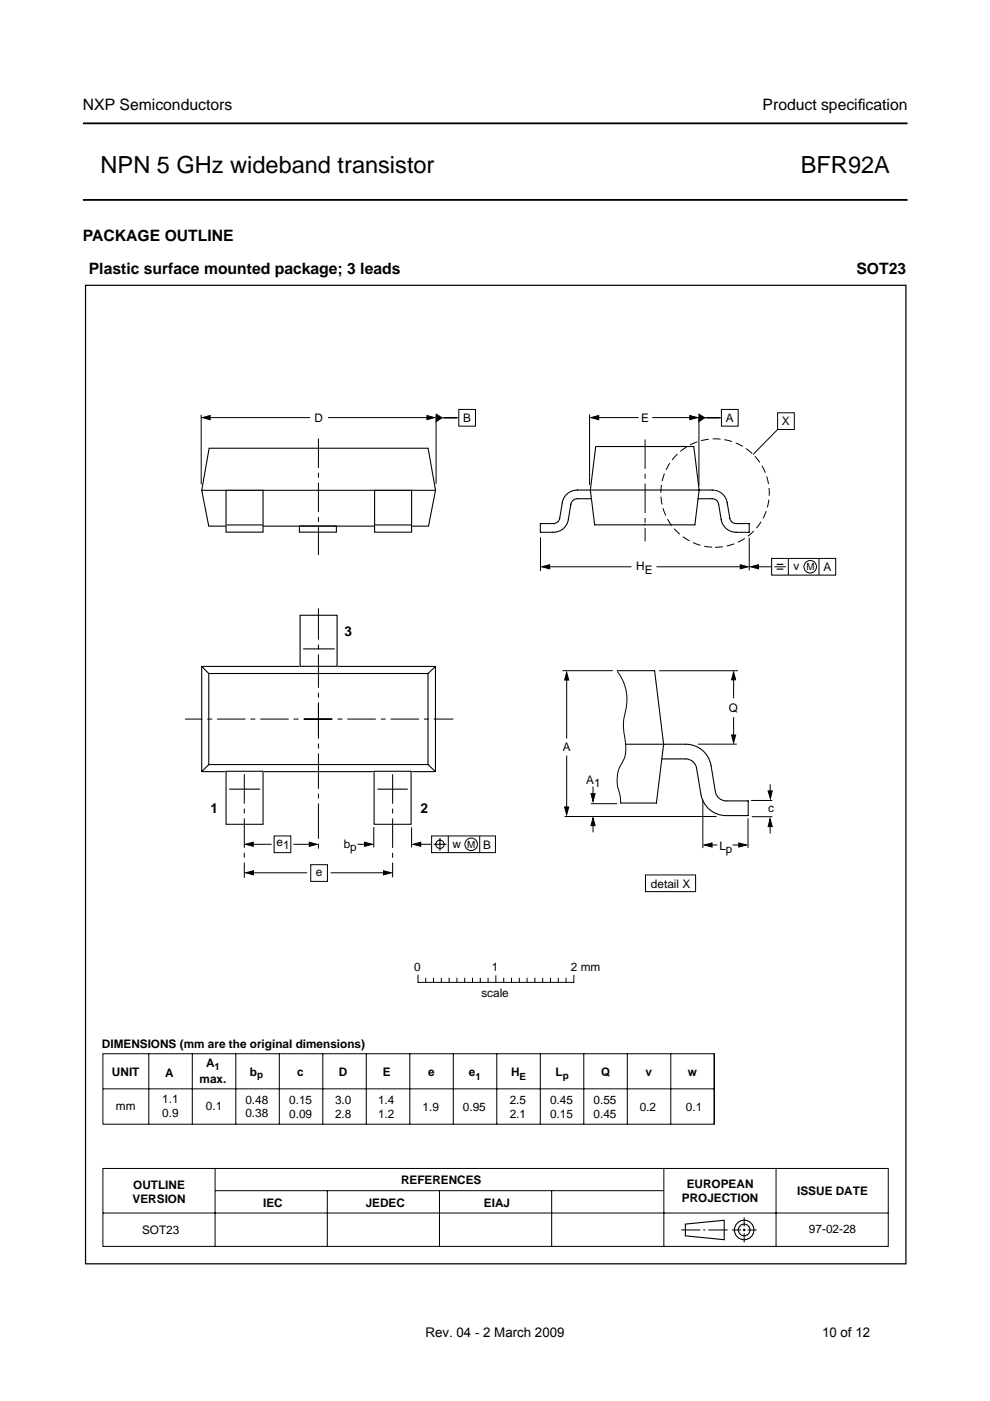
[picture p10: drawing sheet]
<svg xmlns="http://www.w3.org/2000/svg" width="210mm" height="297mm" viewBox="0 0 210 297" stroke-linecap="round" stroke-linejoin="round" font-family="sans-serif">
<path d="M17.6 26.2h174.8M17.6 42.4h174.8" fill="none" stroke="#000" stroke-width=".38"/>
<g fill="none" stroke="#000" stroke-width=".21">
<path d="M42.7 87.9v14.8M43.9 88.5h21.9M69.5 88.5h21.8M92.5 88v14.6M93.1 88.6h4.1M97.3 86.8h3.5v3.5h-3.5zM125 87.8v15M126 88.5h9.4M138.3 88.5h8.8M148.2 88.4v14.6M148.8 88.6h4.1M153 86.8h3.5v3.5h-3.5z"/>
<path d="M164.9 87.5h3.5v3.6h-3.5zM164.9 91.1l-5.2 5.3M114.6 113.9v7.2M158.9 114v6.9M163.6 118.4h13.6v3.5h-13.6zM167.1 118.4v3.5M173.6 118.4v3.5M115.7 120.2h18.2M139.2 120.2h18.3M160.1 120.2h3.5M164.2 120.2h2.4M120.1 143.6v13"/>
<path d="M130.9 142.3a10.2 10.2 0 0 1 1.4 9.9 12.8 12.8 0 0 0 .3 5.3 6.4 6.4 0 0 1-1.2 5.1 8.1 8.1 0 0 0 .1 6.1l.1 1.7M139.7 142.2h16.8M148 157.8h8.2M155.5 143.3v4.7M155.5 152.1v4.6M53 179h4.6M58.1 177.2h3.6v3.6h-3.6zM62.2 179h4.2M75.8 179h2.3M79.2 175.4v4.3M87.3 175.4v4.3M88.5 179h3"/>
<path d="M91.5 177.2h13.5v3.6h-13.5zM91.9 179h2.8M93.3 177.7v2.7M95.1 177.2v3.6M101.7 177.2v3.6M119.7 173.1h32.2M120.1 160.2v11.5M125.7 166.8v2.6M125.7 174.4v2.1M149 169.6v10.2M150.3 179.2h1.8M155.3 179.2h1.8"/>
<path d="M158.6 173.5v6.3M159.2 169.7h4.6M159.4 173.2h4.4M163.3 174.6v2.1M163.3 166.3v2.5M53 185h12.1M65.9 183.3h3.5v3.6h-3.5zM70.1 185h12M136.9 185.5h10.6v3.5h-10.6zM88.6 206.8v1.5h33.1v-1.5M90.3 207.4v.8M91.9 207.4v.8"/>
<path d="M93.6 207.4v.8M95.2 207.4v.8M96.9 207.4v.8M98.5 207.4v.8M100.2 207.4v.8M101.8 207.4v.8M103.5 207.4v.8M105.1 206.9v1.4M106.8 207.4v.8M108.5 207.4v.8M110.1 207.4v.8M111.8 207.4v.8"/>
<path d="M113.4 207.4v.8M115.1 207.4v.8M116.7 207.4v.8M118.4 207.4v.8M120 207.4v.8M21.8 223.4h129.6v15h-129.6zM21.8 230.9h129.6M31.6 223.4v14.9M40.8 223.4v14.9M50 223.4v14.9M59.2 223.4v14.9M68.4 223.4v14.9"/>
<path d="M77.7 223.4v14.9M86.9 223.4v14.9M96.1 223.4v14.9M105.3 223.4v14.9M114.6 223.4v14.9M123.8 223.4v14.9M133 223.4v14.9M142.2 223.4v14.9M151.4 223.4v14.9M21.8 247.7h166.5v16.6h-166.5zM21.8 257.2h166.5M45.6 247.8v16.5"/>
<path d="M45.6 252.4h95.1M69.4 252.4v11.9M93.2 252.4v11.9M117 252.4v11.9M140.8 247.8v16.5M157.8 258.1v1.9M164.5 247.8v16.5M144.4 260.8h4.1M149.1 260.8h.4M150.2 260.8h4.1M155.2 260.8h1.9M157.5 260.8h.6"/>
<path d="M157.8 260.5v.5M157.8 261.5v1.9M158.5 260.8h1.9"/>
<circle cx="171.8" cy="120.2" r="1.33"/>
<circle cx="93.3" cy="179" r=".89"/>
<circle cx="99.9" cy="179" r="1.33"/>
</g>
<g fill="none" stroke="#000" stroke-width=".24">
<path d="M145.3 259.5l8.2-.8v4.1l-8.2-.8z"/>
<circle cx="157.8" cy="260.8" r="2.06"/>
<circle cx="157.8" cy="260.8" r="1.24"/>
</g>
<g fill="#000" stroke="#000" stroke-width=".21">
<path d="M42.9 88.5l1.7-.4v.9zM90.5 88.1l1.7 .4-1.7 .5zM92.5 87.8l1.2 .8-1.2 .8zM125.3 88.5l1.6-.4v.9zM146.3 88.1l1.6 .4-1.6 .5zM148.2 87.8l1.2 .8-1.2 .8zM156.9 119.7l1.7 .5-1.7 .4zM114.9 120.2l1.6-.5v.9zM159.2 120.2l1.6-.5v.9zM120.1 142.5l.5 1.7h-.9zM155.5 142.5l.5 1.6h-.9zM155.1 155.8h.9l-.5 1.7z"/>
<path d="M52 179l1.7-.4v.8zM65.6 178.6l1.6 .4-1.6 .4zM77.3 178.6l1.7 .4-1.7 .4zM87.6 179l1.6-.4v.8zM119.7 171.1h.9l-.5 1.6zM125.7 173.4l.5 1.7h-.9zM125.3 168.3h.9l-.5 1.6zM149.3 179.2l1.7-.5v.9zM156.6 178.7l1.7 .5-1.7 .4zM163.3 173.6l.4 1.6-.8 .1zM162.8 167.7h.9l-.4 1.6zM52.1 185l1.6-.4v.9z"/>
<path d="M81.3 184.6l1.7 .4-1.7 .5z"/>
</g>
<path d="M64.5 152.5h31.6M70.4 152.5h-31.2" fill="none" stroke="#000" stroke-width=".21" stroke-dasharray="6 1 1 1" stroke-linecap="butt"/>
<path d="M67.5 156v-27" fill="none" stroke="#000" stroke-width=".21" stroke-dasharray="7.1 1 1 1" stroke-linecap="butt"/>
<path d="M67.5 149.1v30.9" fill="none" stroke="#000" stroke-width=".21" stroke-dasharray="7.5 1 1 1" stroke-linecap="butt"/>
<path d="M164.7 119.7h1.4M164.7 120.7h1.4" fill="none" stroke="#000" stroke-width=".25"/>
<path d="M18.1 60.5h174v207.5h-174z" fill="none" stroke="#000" stroke-width=".26"/>
<g fill="none" stroke="#000" stroke-width=".23">
<path d="M44.3 95h46.5l1.5 9-1.4 7.6h-46.6l-1.5-7.6zM42.8 104h49.5M63.5 111.5h7.8v1.3h-7.8zM63.6 130.4h7.9v10.9h-7.9zM64.3 137.6h6.7M42.8 141.3l1.5 1.5M42.8 141.3v22.3M42.8 141.3h20.6M44.3 142.8h46.4v19.3h-46.4zM71.7 141.3h20.6M92.3 141.3l-1.6 1.5M92.3 141.3v22.3"/>
<path d="M42.8 163.6h4.9M44.3 162.1l-1.5 1.5M47.9 163.5h7.9v11.3h-7.9zM48.6 167.3h6.6M56 163.6h23.1M79.3 163.5h7.9v11.3h-7.9zM80 167.3h6.5M87.4 163.6h4.9M90.7 162.1l1.6 1.5"/>
</g>
<circle cx="151.6" cy="104.5" r="11.5" fill="none" stroke="#000" stroke-width=".21" stroke-dasharray="1.7 .8" stroke-linecap="butt"/>
<path d="M67.5 93v24.7M136.8 93.2v21.6M51.8 164.1v22M83.2 164.2v21.8" fill="none" stroke="#000" stroke-width=".21" stroke-dasharray="6.2 1 1 1" stroke-linecap="butt"/>
<path d="M47.9 104h7.9v8.8h-7.9z" fill="#fff" stroke="#000" stroke-width=".23"/>
<path d="M48 111.3h7.7" fill="none" stroke="#000" stroke-width=".23"/>
<path d="M79.4 104h7.9v8.8h-7.9z" fill="#fff" stroke="#000" stroke-width=".23"/>
<path d="M126.3 94.7h20.8l1.1 9.2-.9 7.4h-21.2l-.9-7.4zM79.5 111.3h7.7M125.4 105.7h-3a1.37 1.37 0 0 0-1.4 1.2l-.5 3.3a3.2 3.2 0 0 1-3.2 2.7h-2.7v-1.9h2.7a1.37 1.37 0 0 0 1.4-1.1l.5-3.3a3.2 3.2 0 0 1 3.2-2.7h28.6a3.2 3.2 0 0 1 3.2 2.7l.5 3.3a1.37 1.37 0 0 0 1.4 1.1h2.7v1.9a6.2 6.2 0 0 1-4.5-.6 3.2 3.2 0 0 1-1.4-2.1l-.5-3.3a1.37 1.37 0 0 0-1.4-1.2h-3M130.9 142.2h7.9l1.9 15.6-1.5 12.5h-7.6M132.6 157.8h12.8a5.4 5.4 0 0 1 5.4 4.5l.9 5.6a2.32 2.32 0 0 0 2.3 1.9h4.6v3.1h-4.6a5.4 5.4 0 0 1-5.4-4.5l-.9-5.6a2.32 2.32 0 0 0-2.3-1.9h-5.1" fill="none" stroke="#000" stroke-width=".23"/>
<path d="M119.3 142.2h10.6M125.3 170.4h5.5" fill="none" stroke="#000" stroke-width=".21"/>
<g font-size="5">
<text x="21.3" y="36.6">NPN 5 GHz wideband transistor</text>
<text x="169.8" y="36.6">BFR92A</text>
</g>
<g font-size="3.3">
<text x="17.6" y="23.4">NXP Semiconductors</text>
<text x="161.7" y="23.4">Product specif</text>
<text x="181.9" y="23.4">ication</text>
<text x="17.6" y="51.1">PACKAGE OUTLINE</text>
<text x="18.8" y="58.1">Plastic surface mounted package; 3 leads</text>
<text x="181.6" y="58.1">SOT23</text>
</g>
<g font-size="2.9">
<text x="73" y="134.9">3</text>
<text x="44.6" y="172.4">1</text>
<text x="89.2" y="172.4">2</text>
</g>
<g font-size="2.8">
<text x="90.2" y="283.4">Rev. 04 - 2 March 2009</text>
<text x="174.3" y="283.4">10 of 12</text>
</g>
<g font-size="2.5">
<text x="66.7" y="89.4">D</text>
<text x="98.2" y="89.5">B</text>
<text x="135.9" y="89.5">E</text>
<text x="153.9" y="89.5">A</text>
<text x="165.8" y="90.2">X</text>
<text x="134.9" y="120.8">H</text>
<text x="136.7" y="121.6">E</text>
<text x="168.2" y="120.9">v</text>
<text x="174.6" y="121.1">A</text>
<text x="154.5" y="151">Q</text>
<text x="119.4" y="159.2">A</text>
<text x="124.3" y="166.1">A</text>
<text x="125.9" y="166.8">1</text>
<text x="162.9" y="172.2">c</text>
<text x="58.6" y="179.5">e1</text>
<text x="72.9" y="179.7">bp</text>
<text x="96" y="179.8">w</text>
<text x="102.4" y="180">B</text>
<text x="66.9" y="185.8">e</text>
<text x="152.5" y="180.1">Lp</text>
<text x="138" y="188.2">detail X</text>
<text x="87.8" y="205.8">0</text>
<text x="104.3" y="205.8">1</text>
<text x="121" y="205.8">2 mm</text>
<text x="102.1" y="211.3">scale</text>
<text x="21.6" y="222.2">DIMENSIONS (mm are the original dimensions)</text>
<text x="43.7" y="226.1">A</text>
<text x="23.7" y="228.1">UNIT</text>
<text x="34.4" y="233.9">1.1</text>
<text x="35" y="228.3">A</text>
<text x="42.3" y="229.7">max.</text>
<text x="52" y="234">0.48</text>
<text x="53" y="228.1">b</text>
<text x="63" y="228.1">c</text>
<text x="71.8" y="228.1">D</text>
<text x="81.1" y="228.1">E</text>
<text x="90.8" y="228.1">e</text>
<text x="99.4" y="228.1">e</text>
<text x="108.3" y="228.1">H</text>
<text x="117.8" y="228.1">L</text>
<text x="127.5" y="228.1">Q</text>
<text x="136.8" y="228.1">v</text>
<text x="145.8" y="228.1">w</text>
<text x="24.6" y="235.3">mm</text>
<text x="34.4" y="236.8">0.9</text>
<text x="43.7" y="235.3">0.1</text>
<text x="52" y="236.9">0.38</text>
<text x="61.3" y="234.1">0.15</text>
<text x="61.3" y="237">0.09</text>
<text x="71" y="234.1">3.0</text>
<text x="71" y="237">2.8</text>
<text x="80.2" y="234.1">1.4</text>
<text x="80.2" y="237">1.2</text>
<text x="89.6" y="235.5">1.9</text>
<text x="98.2" y="235.5">0.95</text>
<text x="108.1" y="234.1">2.5</text>
<text x="108.1" y="237">2.1</text>
<text x="116.6" y="234.1">0.45</text>
<text x="116.6" y="237">0.15</text>
<text x="125.8" y="234.1">0.55</text>
<text x="125.8" y="237">0.45</text>
<text x="135.6" y="235.5">0.2</text>
<text x="145.4" y="235.6">0.1</text>
<text x="85" y="251.1">REFERENCES</text>
<text x="145.6" y="251.8">EUROPEAN</text>
<text x="28.1" y="255">VERSION</text>
<text x="28.3" y="252.1">OUTLINE</text>
<text x="55.8" y="255.8">IEC</text>
<text x="77.5" y="255.8">JEDEC</text>
<text x="102.6" y="255.8">EIAJ</text>
<text x="144.6" y="254.7">PROJECTION</text>
<text x="169" y="253.4">ISSUE DATE</text>
<text x="30.1" y="261.6">SOT23</text>
<text x="171.5" y="261.4">97-02-28</text>
</g>
<g font-size="2.1">
<text x="171" y="120.9">M</text>
<text x="99.1" y="179.8">M</text>
<text x="45.5" y="226.8">1</text>
<text x="54.5" y="228.5">p</text>
<text x="100.8" y="228.9">1</text>
<text x="110.2" y="228.9">E</text>
<text x="119.3" y="228.7">p</text>
</g>
</svg>
